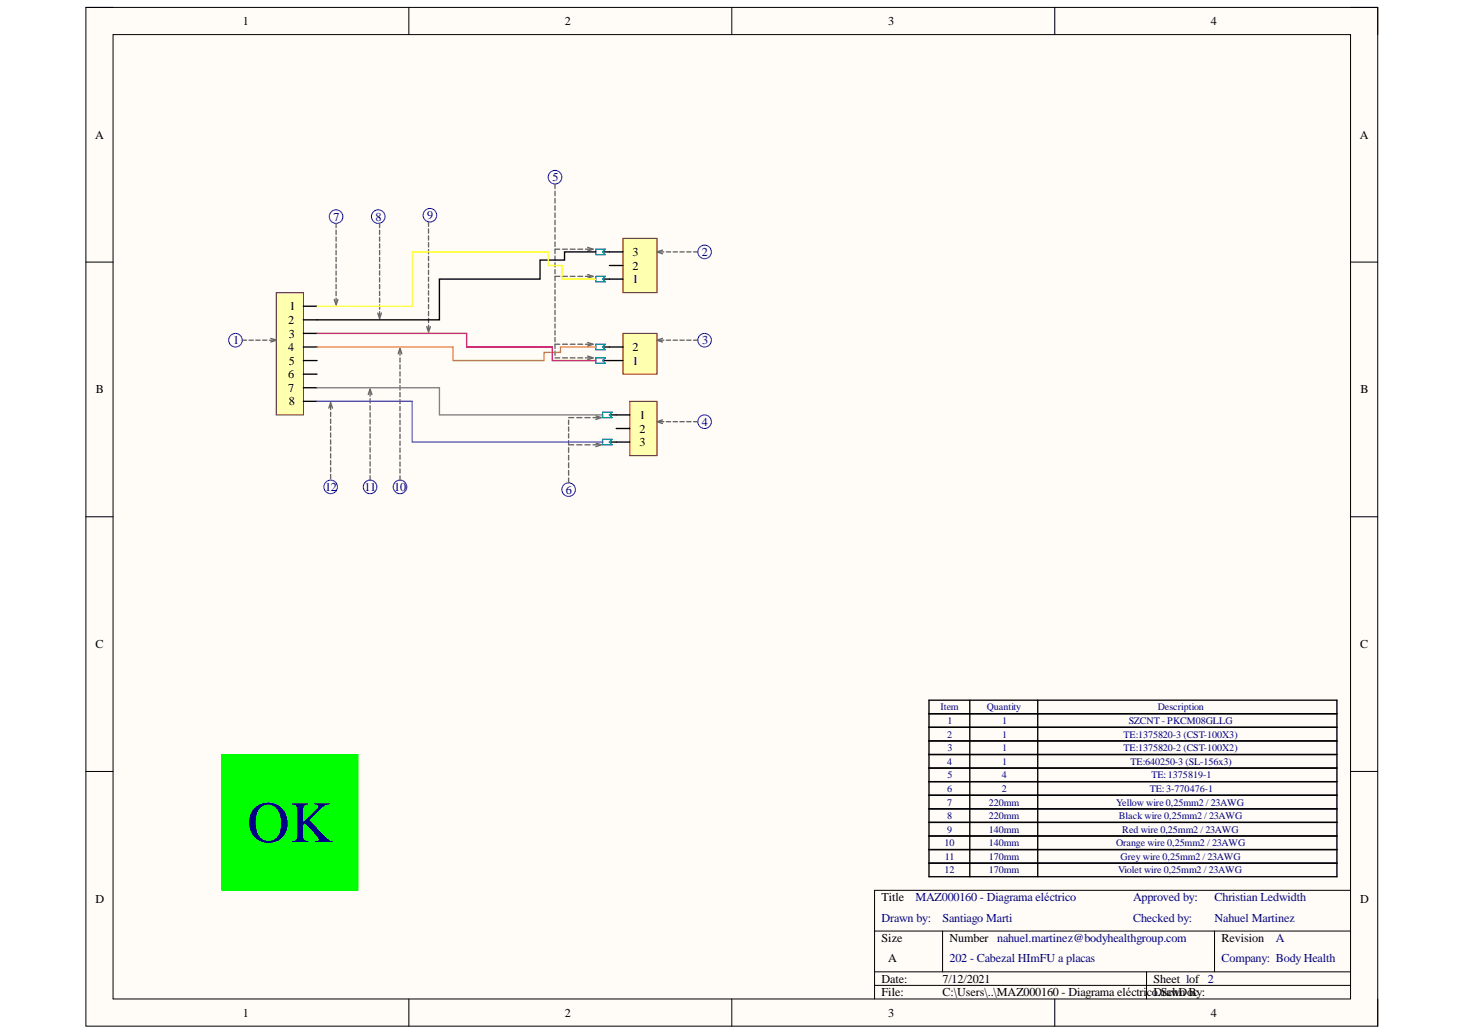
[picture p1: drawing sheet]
<svg xmlns="http://www.w3.org/2000/svg" width="297mm" height="210mm" viewBox="0 0 297 210" stroke-linecap="round" stroke-linejoin="round" font-family="sans-serif">
<path d="M17.4 1.5h261.9v206.6h-261.9z" fill-rule="evenodd" fill="#fffcf8"/>
<path d="M17.4 1.5h261.9v206.6h-261.9z" fill="none" stroke="#000" stroke-width=".2"/>
<path d="M22.9 7h250.9v195.6h-250.9z" fill-rule="evenodd" fill="#fffcf8"/>
<g fill="none" stroke="#000" stroke-width=".2">
<path d="M17.4 1.5h5.5M22.9 7h250.9v195.6h-250.9zM82.9 1.5v5.5M148.4 1.5v5.5M213.9 1.5v5.5M273.8 1.5h5.5v5.5M17.4 53.2h5.5M273.8 53.2h5.5M17.4 104.8h5.5M273.8 104.8h5.5M17.4 156.5h5.5M273.8 156.5h5.5"/>
<path d="M177.3 188.8h96.5M177.3 197.1h96.5M177.3 199.8h96.5M191.1 188.8v8.3M232.5 197.1v5.5M246.3 188.8v8.3M273.8 180.6h-96.5v22M82.9 202.6v5.5M148.4 202.6v5.5M213.9 202.6v5.5M279.3 202.6v5.5"/>
</g>
<g fill="none" stroke="#000" stroke-width=".27">
<path d="M188.4 142h82.7v35.8h-82.7zM188.4 144.7h82.7M188.4 147.5h82.7M188.4 150.3h82.7M188.4 153h82.7M188.4 155.8h82.7M188.4 158.5h82.7M196.6 142v35.8M210.4 142v35.8M188.4 161.3h82.7M188.4 164h82.7M188.4 166.8h82.7"/>
<path d="M188.4 169.5h82.7M188.4 172.3h82.7M188.4 175.1h82.7"/>
</g>
<circle cx="47.7" cy="69" r="1.38" fill="none" stroke="#00f" stroke-width=".2"/>
<path d="M56 59.4h5.5v24.7h-5.5z" fill-rule="evenodd" fill="#ffffb0"/>
<path d="M56 59.4h5.5v24.7h-5.5z" fill="none" stroke="#800000" stroke-width=".2"/>
<path d="M61.5 62.1h2.8M61.5 64.9h2.8M61.5 67.6h2.8M61.5 70.4h2.8M61.5 73.1h2.8M61.5 75.9h2.8M61.5 78.6h2.8M61.5 81.4h2.8" fill="none" stroke="#000" stroke-width=".27"/>
<circle cx="142.9" cy="51.1" r="1.38" fill="none" stroke="#00f" stroke-width=".2"/>
<path d="M126.3 48.3h6.9v11.1h-6.9z" fill-rule="evenodd" fill="#ffffb0"/>
<path d="M126.3 48.3h6.9v11.1h-6.9z" fill="none" stroke="#800000" stroke-width=".2"/>
<path d="M123.6 56.6h2.7M123.6 53.8h2.7M123.6 51.1h2.7" fill="none" stroke="#000" stroke-width=".27"/>
<circle cx="142.9" cy="69" r="1.38" fill="none" stroke="#00f" stroke-width=".2"/>
<path d="M126.3 67.6h6.9v8.3h-6.9z" fill-rule="evenodd" fill="#ffffb0"/>
<path d="M126.3 67.6h6.9v8.3h-6.9z" fill="none" stroke="#800000" stroke-width=".2"/>
<path d="M123.6 73.1h2.7M123.6 70.4h2.7" fill="none" stroke="#000" stroke-width=".27"/>
<circle cx="142.9" cy="85.5" r="1.38" fill="none" stroke="#00f" stroke-width=".2"/>
<path d="M127.7 81.4h5.5v11h-5.5z" fill-rule="evenodd" fill="#ffffb0"/>
<path d="M127.7 81.4h5.5v11h-5.5z" fill="none" stroke="#800000" stroke-width=".2"/>
<path d="M122.2 51.1h1.4M122.2 56.6h1.4M122.2 70.4h1.4M122.2 73.1h1.4M123.6 84.1h4.1M123.6 89.7h4.1M124.9 86.9h2.8" fill="none" stroke="#000" stroke-width=".27"/>
<path d="M120.8 50.5h1.9l-.5 .6 .5 .5h-1.9zM120.8 56h1.9l-.5 .6 .5 .6h-1.9zM120.8 69.8h1.9l-.5 .6 .5 .5h-1.9zM120.8 72.6h1.9l-.5 .5 .5 .6h-1.9zM122.2 83.6h1.9l-.5 .5 .5 .6h-1.9zM122.2 89.1h1.9l-.5 .6 .5 .5h-1.9z" fill="none" stroke="#009cca" stroke-width=".27"/>
<g fill="none" stroke="#00f" stroke-width=".2">
<circle cx="112.5" cy="35.9" r="1.38"/>
<circle cx="68.1" cy="43.9" r="1.38"/>
<circle cx="76.7" cy="43.9" r="1.38"/>
<circle cx="87.2" cy="43.7" r="1.38"/>
<circle cx="67" cy="98.7" r="1.38"/>
<circle cx="75" cy="98.7" r="1.38"/>
<circle cx="81.1" cy="98.7" r="1.38"/>
<circle cx="115.3" cy="99.3" r="1.38"/>
</g>
<g fill="none" stroke="#646464" stroke-width=".27">
<path d="M112.5 37.3v.9M112.5 38.8v.9M68.1 45.3v.9M68.1 46.7v.8M68.1 48.1v.8M68.1 49.4v.9M68.1 50.8v.9M68.1 52.2v.9M68.1 53.6v.8M68.1 54.9v.9M68.1 56.3v.9M68.1 57.7v.9"/>
<path d="M68.1 59.1v.8M77 45.3v.9M77 46.7v.8M77 48.1v.8M77 49.4v.9M77 50.8v.9M77 52.2v.9M77 53.6v.8M77 54.9v.9M77 56.3v.9M77 57.7v.9M77 59.1v.8"/>
<path d="M86.9 45v.9M86.9 46.4v.9M86.9 47.8v.9M86.9 49.2v.9M86.9 50.6v.9M86.9 52v.9M86.9 53.4v.9M86.9 54.8v.9M86.9 56.2v.9M86.9 57.6v.9M86.9 59v.8M112.5 40.3v.9"/>
<path d="M112.5 41.7v.9M112.5 43.2v.9M112.5 44.7v.9M112.5 46.1v.9M112.5 47.6v.9M112.5 49.1v.9M112.5 51.9v.9M112.5 53.3v.9M112.5 54.7v.8M112.5 57.4v.9M112.5 58.8v.9M113.5 50.5h-1v.9"/>
<path d="M113.5 56h-1v.9M114.1 50.5h.9M114.1 56h.9M115.6 50.5h1M115.6 56h1M117.2 50.5h.9M117.2 56h.9M118.7 50.5h1M118.7 56h1M119.2 50.2l1.1 .3-1.1 .4M119.2 55.7l1.1 .3-1.1 .4M133.7 51.1h.9"/>
<path d="M134.3 50.7l-1.1 .4 1.1 .4M135.1 51.1h.9M136.5 51.1h.8M137.9 51.1h.8M139.2 51.1h.9M140.6 51.1h.9M49.1 69h.9M50.5 69h.9M51.9 69h.8M53.3 69h.8M54.6 69h.9M54.9 68.6l1.1 .4-1.1 .4"/>
<path d="M67.8 60.7l.3 1.1 .4-1.1M68.1 60.5v.8M75 79.4v.9M76.6 63.5l.4 1.1 .3-1.1M77 60.5v.8M77 61.8v.9M77 63.2v.9M80.7 71.8l.4-1.2 .4 1.2M81.1 71.2v.9M81.1 72.6v.9M81.1 74v.9M81.1 75.4v.9"/>
<path d="M81.1 76.8v.9M81.1 78.2v.9M81.1 79.6v.9M86.5 66.2l.4 1.1 .4-1.1M86.9 60.4v.8M86.9 61.8v.8M86.9 63.2v.8M86.9 64.6v.8M86.9 65.9v.9M112.5 60.2v.8M112.5 61.6v.8M112.5 62.9v.9"/>
<path d="M112.5 64.3v.9M112.5 65.7v.8M112.5 67.1v.8M112.5 68.4v.9M112.5 71.2v.9M112.5 72.6h1M113.5 69.8h-1v.9M114.1 69.8h.9M114.1 72.6h.9M115.6 69.8h1M115.6 72.6h1M117.2 69.8h.9"/>
<path d="M117.2 72.6h.9M118.7 69.8h1M118.7 72.6h1M119.2 69.5l1.1 .3-1.1 .4M119.2 72.2l1.1 .4-1.1 .3M133.7 69h.9M134.3 68.6l-1.1 .4 1.1 .4M135.1 69h.9M136.5 69h.8M137.9 69h.8M139.2 69h.9M140.6 69h.9"/>
<path d="M66.7 82.8l.3-1.1 .4 1.1M67 82.2v.9M67 83.6v.9M67 85v.9M67 86.4v.9M67 87.8v.9M67 89.2v.9M67 90.6v.9M67 92v.9M67 93.4v.9M67 94.8v.9M67 96.2v.9"/>
<path d="M74.7 80l.3-1.1 .4 1.1M75 80.9v.9M75 82.3v.9M75 83.7v.9M75 85.1v.9M75 86.5v.9M75 88v.9M75 89.4v.9M75 90.8v.9M75 92.2v.9M75 93.6v.9M75 95.1v.8"/>
<path d="M75 96.5v.9M81.1 81v.9M81.1 82.4v.9M81.1 83.8v.9M81.1 85.2v.9M81.1 86.6v.9M81.1 88.1v.8M81.1 89.5v.8M81.1 90.9v.8M81.1 92.3v.9M81.1 93.7v.9M81.1 95.1v.9"/>
<path d="M81.1 96.5v.9M115.3 85.2v.9M115.3 86.6v.9M115.3 88v.8M115.3 89.3v.9h1M115.3 90.8v1M115.3 92.3v1M115.3 93.9v.9M115.3 95.4v1M115.3 97v.9M115.3 84.7h1M116.9 90.2h1.1"/>
<path d="M116.9 84.7h1.1M118.6 90.2h1M118.6 84.7h1M120.3 90.2h1M120.3 84.7h1M120.8 89.8l1.1 .4-1.1 .4M120.8 84.3l1.1 .4-1.1 .4M133.7 85.5h.9M134.3 85.2l-1.1 .3 1.1 .4M135.1 85.5h.9M136.5 85.5h.8M137.9 85.5h.8"/>
<path d="M139.2 85.5h.9M140.6 85.5h.9"/>
</g>
<path d="M45 153h27.6v27.6h-27.6z" fill-rule="evenodd" fill="#0f0"/>
<path d="M45 153h27.6v27.6h-27.6z" fill="none" stroke="#0f0" stroke-width=".2"/>
<path d="M64.3 70.4h27.6v2.7h18.4v-1.6h3.3v-1.1h7.2" fill="none" stroke="#f90" stroke-width=".27"/>
<path d="M64.3 81.4h19.3v8.3h38.6" fill="none" stroke="#90f" stroke-width=".27"/>
<path d="M64.3 78.6h24.8v5.5h33.1" fill="none" stroke="#808080" stroke-width=".27"/>
<path d="M64.3 67.6h30.3v2.8h17.4v2.7h8.8" fill="none" stroke="#f00" stroke-width=".27"/>
<path d="M120.8 51.1h-6.3v1.6h-5v3.9h-20.4v8.3h-24.8" fill="none" stroke="#000" stroke-width=".27"/>
<path d="M120.8 56.6h-6.9v-2.8h-2.7v-2.7h-27.6v11h-19.3" fill="none" stroke="#ff0" stroke-width=".27"/>
<text font-size="11.9" fill="#000080" x="50.1" y="170.8">OK</text>
<g font-size="2.5">
<text x="49.2" y="5.1">1</text>
<text x="114.5" y="5.1">2</text>
<text x="180.1" y="5.1">3</text>
<text x="245.5" y="5.1">4</text>
<text x="19.3" y="28.1">A</text>
<text x="275.7" y="28.1">A</text>
<text x="128.2" y="51.9">3</text>
<text x="128.2" y="57.5">1</text>
<text x="128.2" y="54.7">2</text>
<text x="58.5" y="65.7">2</text>
<text x="58.7" y="63">1</text>
<text x="58.5" y="71.3">4</text>
<text x="58.5" y="68.5">3</text>
<text x="128.2" y="71.3">2</text>
<text x="58.5" y="76.7">6</text>
<text x="58.5" y="74">5</text>
<text x="128.2" y="74">1</text>
<text x="19.5" y="79.8">B</text>
<text x="58.5" y="79.4">7</text>
<text x="58.5" y="82.2">8</text>
<text x="275.9" y="79.8">B</text>
<text x="129.7" y="85">1</text>
<text x="129.7" y="87.7">2</text>
<text x="129.7" y="90.5">3</text>
<text x="19.4" y="131.5">C</text>
<text x="275.8" y="131.5">C</text>
<text x="19.4" y="183.1">D</text>
<text x="178.7" y="182.8">Title</text>
<text x="275.8" y="183.1">D</text>
<text x="178.7" y="191">Size</text>
<text x="192.5" y="191">Number nahuel.martinez@bodyhealthgroup.com</text>
<text x="247.7" y="191">Revision</text>
<text x="180.1" y="195.2">A</text>
<text x="178.7" y="199.3">Date:</text>
<text x="178.7" y="202.1">File:</text>
<text x="191.1" y="199.3">7/12/2021</text>
<text x="191.1" y="202.1">C:\Users\..\MAZ000160 - Diagrama eléctricoDrawn By:</text>
<text x="233.9" y="199.3">Sheet 1of 2</text>
<text x="234.8" y="202.1">.SchDoc</text>
<text x="49.2" y="206.2">1</text>
<text x="114.5" y="206.2">2</text>
<text x="180.1" y="206.2">3</text>
<text x="245.5" y="206.2">4</text>
</g>
<g font-size="2.5" fill="#000080">
<text x="112" y="36.8">5</text>
<text x="67.6" y="44.8">7</text>
<text x="76.1" y="44.8">8</text>
<text x="86.6" y="44.5">9</text>
<text x="142.3" y="51.9">2</text>
<text x="47.3" y="69.8">1</text>
<text x="142.4" y="69.8">3</text>
<text x="142.3" y="86.4">4</text>
<text x="65.9" y="99.6">12</text>
<text x="73.9" y="99.6">11</text>
<text x="79.9" y="99.6">10</text>
<text x="114.7" y="100.2">6</text>
<text x="185.6" y="182.8">MAZ000160 - Diagrama eléctrico</text>
<text x="229.8" y="182.8">Approved by:</text>
<text x="246.2" y="182.8">Christian Ledwidth</text>
<text x="178.7" y="187">Drawn by:</text>
<text x="191.1" y="187">Santiago Marti</text>
<text x="229.8" y="187">Checked by:</text>
<text x="246.2" y="187">Nahuel Martinez</text>
<text x="258.7" y="191">A</text>
<text x="192.5" y="195.2">202 - Cabezal HImFU a placas</text>
<text x="247.7" y="195.2">Company: Body Health</text>
</g>
<g font-size="2" fill="#000080">
<text x="190.7" y="144">Item</text>
<text x="192" y="149.6">2</text>
<text x="192.1" y="146.8">1</text>
<text x="200.1" y="144">Quantity</text>
<text x="203.2" y="146.8">1</text>
<text x="203.2" y="149.6">1</text>
<text x="227.8" y="149.6">TE:1375820-3 (CST-100X3)</text>
<text x="228.9" y="146.8">SZCNT - PKCM08GLLG</text>
<text x="234.7" y="144">Description</text>
<text x="192" y="155.1">4</text>
<text x="192.1" y="152.3">3</text>
<text x="203.2" y="152.3">1</text>
<text x="203.2" y="155.1">1</text>
<text x="227.8" y="152.3">TE:1375820-2 (CST-100X2)</text>
<text x="229.2" y="155.1">TE:640250-3 (SL-156x3)</text>
<text x="192" y="160.6">6</text>
<text x="192.1" y="157.8">5</text>
<text x="203.1" y="157.8">4</text>
<text x="203.1" y="160.6">2</text>
<text x="233.1" y="160.6">TE:3-770476-1</text>
<text x="233.5" y="157.8">TE:1375819-1</text>
<text x="192" y="163.4">7</text>
<text x="192" y="166.1">8</text>
<text x="200.5" y="163.4">220mm</text>
<text x="200.5" y="166.1">220mm</text>
<text x="226.3" y="163.4">Yellow wire 0,25mm2 / 23AWG</text>
<text x="226.9" y="166.1">Black wire 0,25mm2 / 23AWG</text>
<text x="191.5" y="171.6">10</text>
<text x="192" y="168.9">9</text>
<text x="200.5" y="168.9">140mm</text>
<text x="200.5" y="171.6">140mm</text>
<text x="226.3" y="171.6">Orange wire 0,25mm2 / 23AWG</text>
<text x="227.6" y="168.9">Red wire 0,25mm2 / 23AWG</text>
<text x="191.5" y="177.1">12</text>
<text x="191.6" y="174.4">11</text>
<text x="200.5" y="174.4">170mm</text>
<text x="200.5" y="177.1">170mm</text>
<text x="226.7" y="177.1">Violet wire 0,25mm2 / 23AWG</text>
<text x="227.2" y="174.4">Grey wire 0,25mm2 / 23AWG</text>
</g>
</svg>
